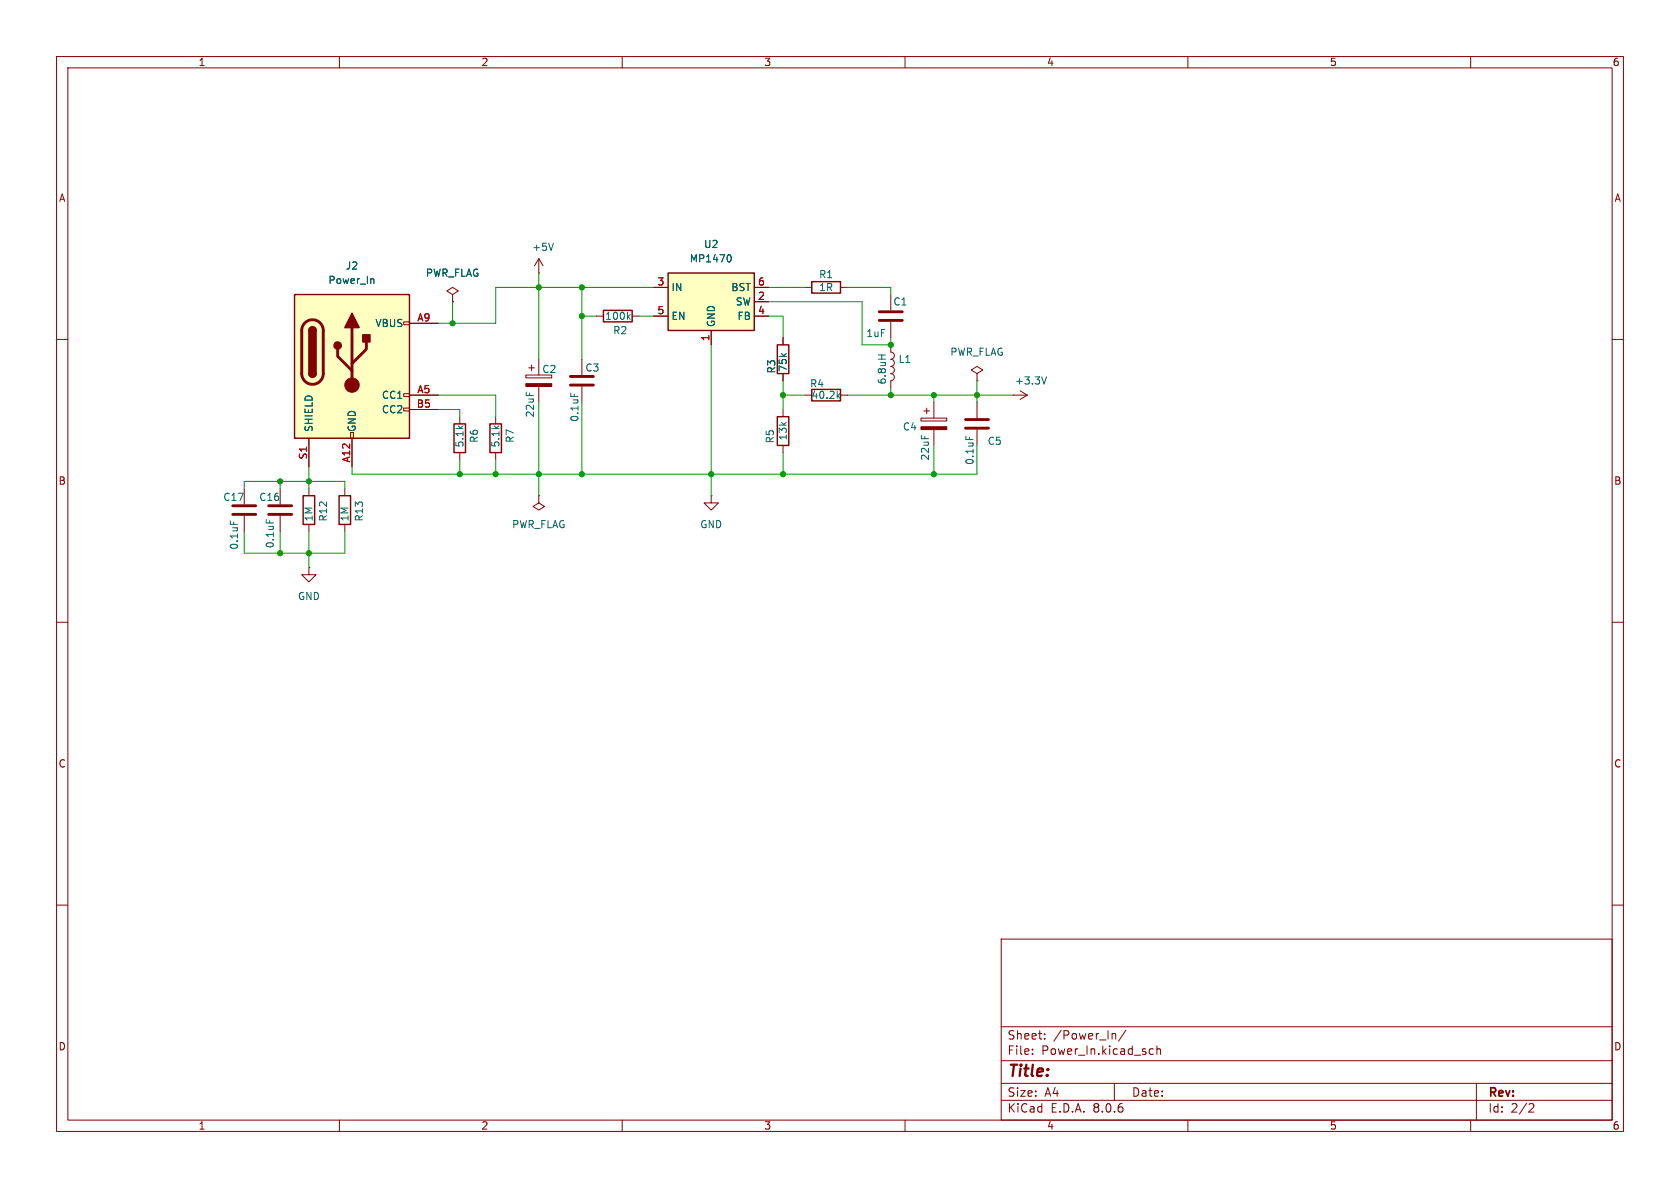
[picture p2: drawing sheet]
<svg xmlns="http://www.w3.org/2000/svg" width="297mm" height="210mm" viewBox="0 0 297 210" stroke-linecap="round" stroke-linejoin="round" font-family="sans-serif">
<g fill="none" stroke="#840000" stroke-width=".18">
<path d="M10 10h277v190h-277zM12 12h273v186h-273zM60 10v2M110 10v2M160 10v2M210 10v2M260 10v2M10 60h2M80 52.1l1-.7-1-.6-1 .6 1 .7v1.2M80 53.3h.1M95.2 48.3h.1M95.2 45.7l-.7 1.3"/>
<path d="M95.2 45.7v2.6M95.2 45.7l.8 1.3M285 60h2M87.6 73.7v1.2M102.9 63.5v2.8M102.9 68.3v2.8M138.4 72.4v1.3M138.4 78.7v1.3M87.6 80v1.3M95.2 87.6v1.3l1.1 .6-1.1 .7-1-.7 1-.6M95.2 87.6h.1M125.7 87.6v1.3h1.3l-1.3 1.3-1.2-1.3h1.2"/>
<path d="M125.7 87.6h.1M10 110h2M285 110h2M10 160h2M285 160h2M177 166h108v32h-108zM60 198v2M110 198v2M160 198v2M177 194.5h108M177 191.5h108M177 187.5h108"/>
<path d="M177 181.5h108M182.5 186.3v.1M182.5 185.5v.1M184.7 183.6v.1M184.7 182.8v.1M196.8 182.7l.4 .1v.1v.8M197 191.5v3M199 182.1l-1.3 2M203.3 186.3h.6M203.3 185.5h.6M204.5 185.5l.2-.1 .4 .1 .1 .9M204.5 184.9v1.5"/>
<path d="M210 198v2M260 198v2M261 191.5v6.5M270.5 195.1l.5 .1 .2 .3-1 1.1h1"/>
</g>
<path d="M97.8 43l-.4 1.3M100.9 69.5v.6" fill="none" stroke="#006464" stroke-width=".18"/>
<path d="M86.6 74.9h2v5.1h-2zM137.4 73.7h2v5h-2z" fill="none" stroke="#840000" stroke-width=".25"/>
<path d="M100.8 68.1h4.1M100.8 66.5h4.1" fill="none" stroke="#840000" stroke-width=".51"/>
<path d="M52.1 52.1h20.3v25.4h-20.3z" fill="#ffffc2"/>
<g fill="none" stroke="#840000" stroke-width=".18">
<path d="M71.4 56.9h1v.5h-1zM72.4 57.2h5.1M138.4 59.7v1.3M54.6 77.5v5.1M62 76.5h.5v1h-.5zM62.2 77.5v5.1M71.4 72.1h1v.5h-1zM71.4 69.6h1v.5h-1zM72.4 69.9h5.1M72.4 72.4h5.1M81.3 73.7v1.2M138.4 66v1.3"/>
<path d="M81.3 80v1.3"/>
</g>
<path d="M52.1 52.1h20.3v25.4h-20.3zM54.6 58.4a.64 .64 0 0 1 .6-.6 .64 .64 0 0 1 .7 .6M54.6 66a.64 .64 0 0 0 .6 .7 .64 .64 0 0 0 .7-.7M80.3 74.9h2v5.1h-2zM137.4 61h2v5h-2z" fill="none" stroke="#840000" stroke-width=".25"/>
<path d="M53.9 57.1a1.9 1.9 0 0 1 2.1-.4 1.9 1.9 0 0 1 1.1 1.7v7.6a1.91 1.91 0 0 1-1.9 1.9 1.91 1.91 0 0 1-1.9-1.9v-7.7l.2-.7zM62.2 57.9v10.2M59.7 61.7v1.3l2.5 2.5M64.8 60.5v1.2l-2.6 2.6" fill="none" stroke="#840000" stroke-width=".51"/>
<g fill="#840000" stroke="#840000" stroke-width=".25">
<path d="M54.6 66h1.3a.64 .64 0 0 1-.7 .7 .64 .64 0 0 1-.6-.7z"/>
<path d="M54.6 58.4h1.3v7.6h-1.3z"/>
<path d="M54.8 58a.64 .64 0 0 1 .7-.2 .64 .64 0 0 1 .4 .6h-1.3z"/>
<path d="M62.2 55.4l1.3 2.5h-2.5z"/>
<path d="M64.1 59.2h1.3v1.3h-1.3z"/>
<circle cx="59.7" cy="61.1" r=".63"/>
</g>
<circle cx="62.2" cy="68.1" r="1.27" fill="#840000" stroke="#840000" stroke-width=".18"/>
<path d="M65.9 49.3l.2 .1v.7" fill="none" stroke="#006464" stroke-width=".18"/>
<path d="M118.1 48.3h15.2v10.1h-15.2z" fill="#ffffc2"/>
<path d="M106.7 54.9h5.1v2h-5.1zM118.1 48.3h15.2v10.1h-15.2zM143.5 49.8h5.1v2h-5.1zM143.5 68.8h5.1v2.1h-5.1zM53.6 87.6h2v5.1h-2zM59.9 87.6h2.1v5.1h-2.1z" fill="none" stroke="#840000" stroke-width=".25"/>
<g fill="none" stroke="#840000" stroke-width=".18">
<path d="M72.4 57.2h5.1M80 53.3h.1M105.4 55.9h1.3M111.8 55.9h1.2M115.6 50.8h2.5M115.6 55.9h2.5M125.7 58.4v2.6M133.3 53.3h2.6M133.3 50.8h2.6M133.3 55.9h2.6M138.4 59.7v1.3M142.2 50.8h1.3"/>
<path d="M148.6 50.8h1.3M157.5 52.1v2.8M157.5 56.9v2.8M54.6 77.5v5.1M62.2 77.5v5.1M72.4 69.9h5.1M72.4 72.4h5.1M93 66.3h4.5v.5h-4.5zM93.5 65h1M94 64.5v1M95.2 63.5v2.8M95.2 68.3v2.8"/>
<path d="M138.4 66v1.3M142.2 69.9h1.3M148.6 69.9h1.3M157.5 64.8a.64 .64 0 0 1 .6 .6 .64 .64 0 0 1-.6 .6 .63 .63 0 0 1 .6 .7 .63 .63 0 0 1-.6 .6v1.3M157.5 61v1.2a.64 .64 0 0 1 .6 .7 .64 .64 0 0 1-.6 .6 .63 .63 0 0 1 .6 .6 .63 .63 0 0 1-.6 .7M162.8 73.9h4.6v.5h-4.6zM163.3 72.6h1M163.8 72.1v1.1M165.1 71.1v2.8M165.1 75.9v2.8M172.7 66l1-.6-1-.6-1 .6 1 .6v1.3M172.7 67.3h.1"/>
<path d="M172.7 71.1v2.8M172.7 75.9v2.8M179.1 69.9h.1M179.1 69.9h2.5M180.3 69.1l1.3 .8M181.6 69.9l-1.3 .7M43.2 86.4v2.8M43.2 91.2v2.8M49.5 86.4v2.8M49.5 91.2v2.8M54.6 86.4v1.2M54.6 92.7v1.3"/>
<path d="M61 86.4v1.2M61 92.7v1.3M54.6 100.3v1.3h1.3l-1.3 1.3-1.3-1.3h1.3M54.6 100.3h.1"/>
</g>
<path d="M65.9 49.3l.2 .1v.7M111 56l.4 .5M111.4 55.6l-.5 .5M129 45a.79 .79 0 0 1 0 1.3M148.1 69.9l.4 .5M148.5 69.6l-.5 .5M155.3 62.8h1.2M155.9 62.8v.7M170.8 77.1v.6M185 66.6l-.4 1.3M40.7 92.1v.6M47.1 91.8v.6" fill="none" stroke="#006464" stroke-width=".18"/>
<path d="M155.4 55.1h4.1M155.4 56.6h4.1M170.7 75.7h4.1M170.7 74.2h4.1M41.1 90.9h4.1M41.1 89.4h4.1M47.5 90.9h4.1M47.5 89.4h4.1" fill="none" stroke="#840000" stroke-width=".51"/>
<g fill="#840000" stroke="#840000" stroke-width=".18">
<path d="M93 67.8h4.5v.5h-4.5z"/>
<path d="M162.8 75.4h4.6v.5h-4.6z"/>
</g>
<g fill="none" stroke="#009600" stroke-width=".18">
<path d="M80 53.3v3.9M95.2 48.3v15.2M102.9 55.9h2.5M102.9 50.8v12.7M113 55.9h2.6M115.6 50.8h-28v6.4h-10.1M135.9 55.9h2.5v3.8M135.9 50.8h6.3M135.9 53.3h16.5v7.7h5.1v-1.3M149.9 50.8h7.6v1.3M77.5 72.4h3.8v1.3M77.5 69.9h10.1v3.8"/>
<path d="M95.2 71.1v16.5M102.9 71.1v12.7M125.7 61v26.6M138.4 67.3v5.1M138.4 69.9h3.8M149.9 69.9h29.2M157.5 68.6v1.3M165.1 69.9v1.2M165.1 78.7v5.1M172.7 78.7v5.1h-110.5v-1.2M172.7 67.3v3.8M43.2 86.4v-1.3h17.8v1.3"/>
<path d="M43.2 94v3.8h17.8v-3.8M49.5 85.1v1.3M49.5 94v3.8M54.6 82.6v3.8M54.6 94v6.3M81.3 81.3v2.5M87.6 81.3v2.5M138.4 80v3.8"/>
</g>
<g fill="#009600" stroke="#009600" stroke-width=".18">
<circle cx="95.2" cy="83.8" r=".46"/>
<circle cx="102.9" cy="55.9" r=".46"/>
<circle cx="138.4" cy="83.8" r=".46"/>
<circle cx="125.7" cy="83.8" r=".46"/>
<circle cx="95.2" cy="50.8" r=".46"/>
<circle cx="102.9" cy="50.8" r=".46"/>
<circle cx="87.6" cy="83.8" r=".46"/>
<circle cx="81.3" cy="83.8" r=".46"/>
<circle cx="80" cy="57.2" r=".46"/>
<circle cx="102.9" cy="83.8" r=".46"/>
<circle cx="49.5" cy="85.1" r=".46"/>
<circle cx="49.5" cy="97.8" r=".46"/>
<circle cx="54.6" cy="97.8" r=".46"/>
<circle cx="54.6" cy="85.1" r=".46"/>
<circle cx="165.1" cy="83.8" r=".46"/>
<circle cx="157.5" cy="61" r=".46"/>
<circle cx="157.5" cy="69.9" r=".46"/>
<circle cx="138.4" cy="69.9" r=".46"/>
<circle cx="165.1" cy="69.9" r=".46"/>
<circle cx="172.7" cy="69.9" r=".46"/>
</g>
<text font-size="2.8" fill="#840000" x="178" y="190.9">Title:</text>
<g font-size="2.1" fill="#840000">
<text x="178" y="184">Sheet:</text>
<text x="186.2" y="184">/Power_In/</text>
<text x="178" y="186.7">File:</text>
<text x="184.1" y="186.7">Power_In.kicad_sch</text>
<text x="178" y="196.9">KiCad</text>
<text x="178" y="194.1">Size:</text>
<text x="184.7" y="194.1">A4</text>
<text x="185.7" y="196.9">E.D.A.</text>
<text x="193.3" y="196.9">8.0.6</text>
<text x="200" y="194.1">Date:</text>
<text x="263" y="194.3">Rev:</text>
<text x="263" y="196.9">Id:</text>
<text x="267.1" y="196.9">2/2</text>
</g>
<g font-size="1.8" fill="#840000">
<text x="35" y="11.9">1</text>
<text x="85" y="11.9">2</text>
<text x="135" y="11.9">3</text>
<text x="185" y="11.9">4</text>
<text x="235" y="11.9">5</text>
<text x="285" y="11.9">6</text>
<text x="10.3" y="35.9">A</text>
<text x="285.3" y="35.9">A</text>
<text x="10.3" y="85.9">B</text>
<text x="285.3" y="85.9">B</text>
<text x="10.3" y="135.9">C</text>
<text x="285.3" y="135.9">C</text>
<text x="10.3" y="185.9">D</text>
<text x="285.3" y="185.9">D</text>
<text x="35" y="199.9">1</text>
<text x="85" y="199.9">2</text>
<text x="135" y="199.9">3</text>
<text x="185" y="199.9">4</text>
<text x="235" y="199.9">5</text>
<text x="285" y="199.9">6</text>
</g>
<g font-size="1.8" fill="#006464">
<text x="61" y="47.9">J2</text>
<text x="94" y="44.6">+5V</text>
<text x="121.8" y="46.6">MP1470</text>
<text x="124.4" y="44">U2</text>
<text x="58" y="50.4">Power_In</text>
<text x="75.2" y="49.1">PWR_FLAG</text>
<text x="118.6" y="51.7">IN</text>
<text x="129.2" y="51.7">BST</text>
<text x="144.7" y="49.4">R1</text>
<text x="144.7" y="51.7">1R</text>
<text x="66.3" y="58">VBUS</text>
<text x="106.9" y="56.7">100k</text>
<text x="108.3" y="59.3">R2</text>
<text x="118.6" y="56.7">EN</text>
<text x="126.6" y="57.9" transform="rotate(-90 126.6 57.9)">GND</text>
<text x="130" y="54.2">SW</text>
<text x="130.3" y="56.7">FB</text>
<text x="153.1" y="59.8">1uF</text>
<text x="157.8" y="54.2">C1</text>
<text x="103.4" y="65.9">C3</text>
<text x="139.3" y="65.8" transform="rotate(-90 139.3 65.8)">75k</text>
<text x="158.8" y="64.4">L1</text>
<text x="167.9" y="63.1">PWR_FLAG</text>
<text x="67.4" y="70.7">CC1</text>
<text x="95.8" y="66.1">C2</text>
<text x="137.3" y="66.1" transform="rotate(-90 137.3 66.1)">R3</text>
<text x="143.1" y="68.7">R4</text>
<text x="143.4" y="70.7">40.2k</text>
<text x="156.8" y="68.1" transform="rotate(-90 156.8 68.1)">6.8uH</text>
<text x="179.3" y="68.2">+3.3V</text>
<text x="55.5" y="76.5" transform="rotate(-90 55.5 76.5)">SHIELD</text>
<text x="63.1" y="76.5" transform="rotate(-90 63.1 76.5)">GND</text>
<text x="67.4" y="73.3">CC2</text>
<text x="94.6" y="73.9" transform="rotate(-90 94.6 73.9)">22uF</text>
<text x="102.5" y="74.7" transform="rotate(-90 102.5 74.7)">0.1uF</text>
<text x="139.3" y="78" transform="rotate(-90 139.3 78)">13k</text>
<text x="159.5" y="76.3">C4</text>
<text x="82.1" y="79.2" transform="rotate(-90 82.1 79.2)">5.1k</text>
<text x="84.7" y="78.4" transform="rotate(-90 84.7 78.4)">R6</text>
<text x="88.5" y="79.2" transform="rotate(-90 88.5 79.2)">5.1k</text>
<text x="91" y="78.4" transform="rotate(-90 91 78.4)">R7</text>
<text x="137" y="78.5" transform="rotate(-90 137 78.5)">R5</text>
<text x="164.4" y="81.5" transform="rotate(-90 164.4 81.5)">22uF</text>
<text x="172.3" y="82.3" transform="rotate(-90 172.3 82.3)">0.1uF</text>
<text x="174.5" y="78.8">C5</text>
<text x="39.4" y="88.7">C17</text>
<text x="45.7" y="88.7">C16</text>
<text x="55.5" y="92.3" transform="rotate(-90 55.5 92.3)">1M</text>
<text x="58" y="92.3" transform="rotate(-90 58 92.3)">R12</text>
<text x="61.8" y="92.3" transform="rotate(-90 61.8 92.3)">1M</text>
<text x="64.4" y="92.3" transform="rotate(-90 64.4 92.3)">R13</text>
<text x="90.4" y="93.6">PWR_FLAG</text>
<text x="123.7" y="93.6">GND</text>
<text x="42.3" y="97.3" transform="rotate(-90 42.3 97.3)">0.1uF</text>
<text x="48.6" y="97" transform="rotate(-90 48.6 97)">0.1uF</text>
<text x="52.6" y="106.3">GND</text>
</g>
<g font-size="1.8" fill="#a90000">
<text x="116.1" y="50.5">3</text>
<text x="133.9" y="53.1">2</text>
<text x="133.9" y="50.5">6</text>
<text x="73.7" y="56.9">A9</text>
<text x="116.1" y="55.6">5</text>
<text x="133.9" y="55.6">4</text>
<text x="125.5" y="60.4" transform="rotate(-90 125.5 60.4)">1</text>
<text x="73.7" y="69.6">A5</text>
<text x="73.6" y="72.1">B5</text>
<text x="54.4" y="81.3" transform="rotate(-90 54.4 81.3)">S1</text>
<text x="62" y="81.9" transform="rotate(-90 62 81.9)">A12</text>
</g>
</svg>
